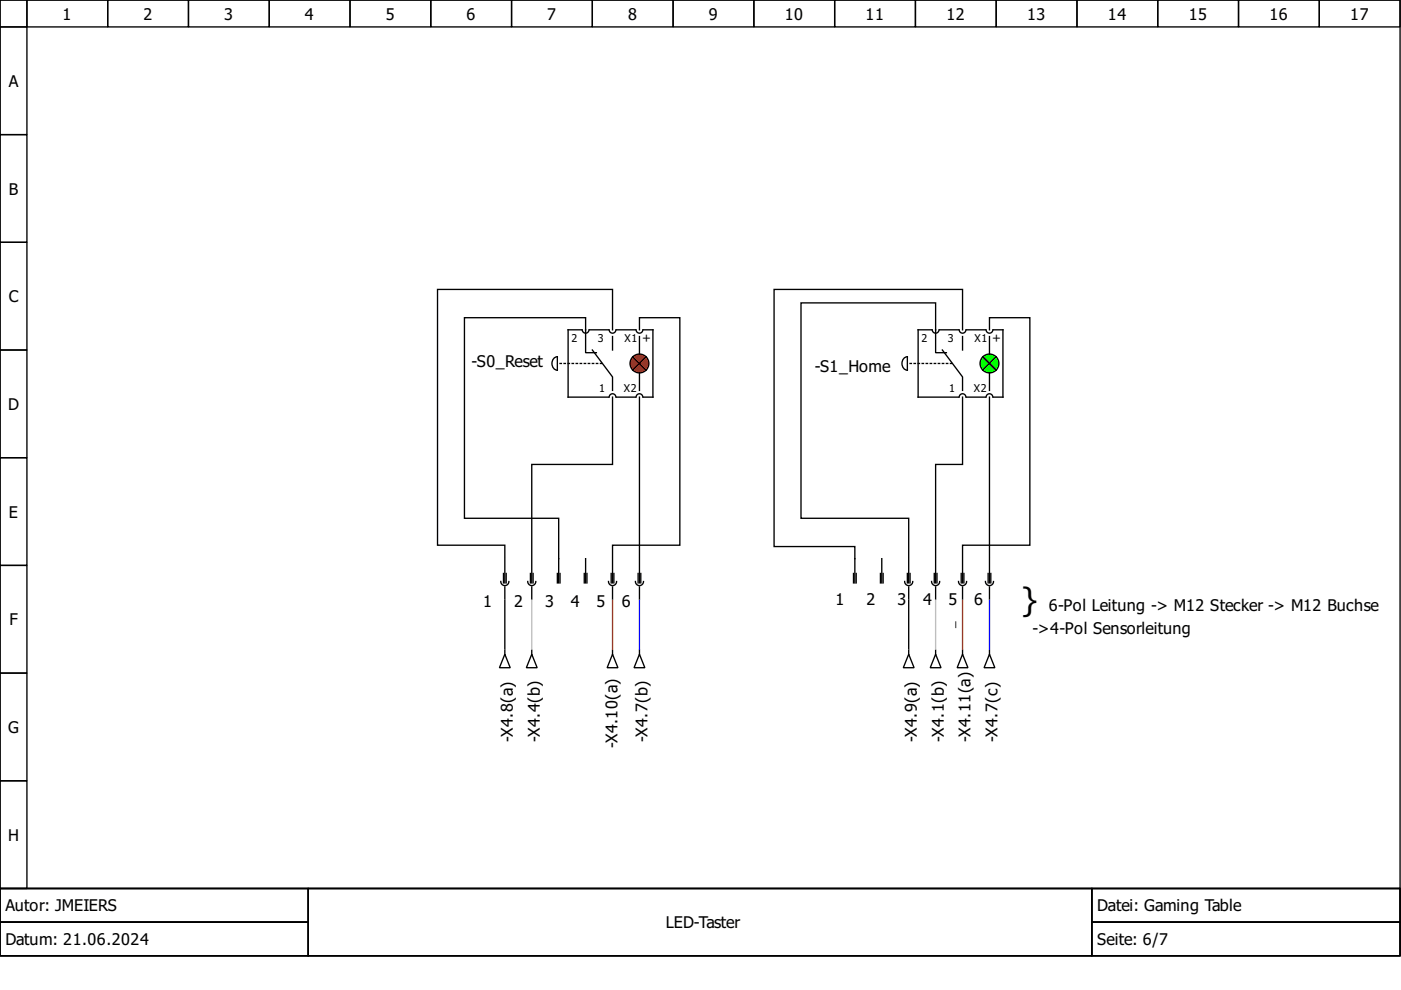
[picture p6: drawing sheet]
<svg xmlns="http://www.w3.org/2000/svg" width="297mm" height="210mm" viewBox="0 0 297 210" stroke-linecap="round" stroke-linejoin="round" font-family="sans-serif">
<g fill="none" stroke="#000" stroke-width=".29">
<path d="M0 0h296.8v188.4h-296.8zM0 0h5.7v5.7h-5.7zM5.7 0h17.1v5.7h-17.1zM22.8 0h17.2v5.7h-17.2zM40 0h17.1v5.7h-17.1zM57.1 0h17.1v5.7h-17.1zM74.2 0h17.1v5.7h-17.1zM91.3 0h17.2v5.7h-17.2zM108.5 0h17.1v5.7h-17.1zM125.6 0h17.1v5.7h-17.1zM142.7 0h17.1v5.7h-17.1zM159.8 0h17.2v5.7h-17.2z"/>
<path d="M177 0h17.1v5.7h-17.1zM194.1 0h17.1v5.7h-17.1zM211.2 0h17.1v5.7h-17.1zM228.3 0h17.2v5.7h-17.2zM245.5 0h17.1v5.7h-17.1zM262.6 0h17.1v5.7h-17.1zM279.7 0h17.1v5.7h-17.1zM0 5.7h5.7v22.8h-5.7zM0 28.5h5.7v22.9h-5.7zM0 51.4h5.7v22.8h-5.7zM0 74.2h5.7v22.8h-5.7zM0 97h5.7v22.9h-5.7z"/>
<path d="M0 119.9h5.7v22.8h-5.7zM107 118.5v5.1M112.7 118.5v5.1M118.5 118.5v5.1M124.2 118.5v5.1M129.9 118.5v5.1M135.6 118.5v5.1M181.2 118.5v5.1M187 118.5v5.1M192.7 118.5v5.1M198.4 118.5v5.1M204.1 118.5v5.1"/>
<path d="M209.8 118.5v5.1M106.2 123.3a.86 .86 0 0 0 .7 .9M106.7 121.6v2M107 124.4v2.6M107.3 121.6v2M107.9 123.3a.86 .86 0 0 1-.8 .9M111.9 123.3a.86 .86 0 0 0 .7 .9M112.5 121.6v2M112.7 124.4v2.6M113 121.6v2M113.6 123.3a.86 .86 0 0 1-.8 .9M118.2 121.6v2"/>
<path d="M118.7 121.6v2M123.9 121.6v2M124.4 121.6v2M129 123.3a.86 .86 0 0 0 .8 .9M129.6 121.6v2M129.9 124.4v2.6M130.2 121.6v2M130.7 123.3a.86 .86 0 0 1-.7 .9M134.7 123.3a.86 .86 0 0 0 .8 .9M135.3 121.6v2M135.6 124.4v2.6M135.9 121.6v2"/>
<path d="M136.4 123.3a.86 .86 0 0 1-.7 .9M181 121.6v2M181.5 121.6v2M186.7 121.6v2M187.2 121.6v2M191.8 123.3a.86 .86 0 0 0 .8 .9M192.4 121.6v2M192.7 124.4v2.6M192.9 121.6v2M193.5 123.3a.86 .86 0 0 1-.7 .9M197.5 123.3a.86 .86 0 0 0 .8 .9M198.1 121.6v2"/>
<path d="M198.4 124.4v2.6M198.7 121.6v2M199.2 123.3a.86 .86 0 0 1-.7 .9M203.2 123.3a.86 .86 0 0 0 .8 .9M203.8 121.6v2M204.1 124.4v2.6M204.4 121.6v2M204.9 123.3a.86 .86 0 0 1-.7 .9M208.9 123.3a.86 .86 0 0 0 .8 .9M209.5 121.6v2M209.8 124.4v2.6M210.1 121.6v2"/>
<path d="M210.6 123.3a.86 .86 0 0 1-.7 .9M0 142.7h5.7v22.8h-5.7zM0 165.5h5.7v22.9h-5.7zM0 188.4h296.8v14.3h-296.8zM0 188.4h65.4v7.1h-65.4zM0 195.5h65.4v7.2h-65.4zM65.4 188.4h166.1v14.3h-166.1zM231.5 188.4h65.3v7.1h-65.3zM231.5 195.5h65.3v7.2h-65.3z"/>
</g>
<circle cx="135.6" cy="77.1" r="2" fill="#f00" stroke="#000" stroke-width=".29"/>
<g fill="none" stroke="#000" stroke-width=".29">
<path d="M117.5 75.9l.7-.3v2.9a1.51 1.51 0 0 1-.7-2.6zM123.3 69.9h-2.9v14.3h8.6M123.4 69.9a.71 .71 0 0 0 .8 .7 .71 .71 0 0 0 .7-.7M124.2 69.9v4.9h2.2M125 69.9h4M125.6 74.2l4.3 5.7v2.9M129.2 69.9a.71 .71 0 0 0 .7 .7 .71 .71 0 0 0 .7-.7M129.9 71.4v2.8M130.7 69.9h4M134.1 75.6l2.9 2.9M134.9 69.9a.71 .71 0 0 0 .7 .7 .71 .71 0 0 0 .7-.7M135.6 71.4v3.7"/>
<path d="M135.6 79.1v3.7M136.4 69.9h2v14.3h-2M137 75.6l-2.9 2.9M129.2 84.2a.71 .71 0 0 1 .7-.7 .71 .71 0 0 1 .7 .7M130.7 84.2h4M134.9 84.2a.71 .71 0 0 1 .7-.7 .71 .71 0 0 1 .7 .7M107 138.7l1.2 2.9h-2.3zM107 137.9v.8M112.7 138.7l1.2 2.9h-2.3zM112.7 137.9v.8M129.9 138.7l1.1 2.9h-2.3zM129.9 137.9v.8"/>
<path d="M135.6 138.7l1.1 2.9h-2.3zM135.6 137.9v.8M192.7 138.7l1.1 2.9h-2.3zM192.7 137.9v.8M198.4 138.7l1.1 2.9h-2.3zM198.4 137.9v.8M204.1 138.7l1.1 2.9h-2.3zM204.1 137.9v.8"/>
</g>
<path d="M127.6 77.1h-9.4" fill="none" stroke="#000" stroke-width=".29" stroke-dasharray=".3 .6"/>
<circle cx="209.8" cy="77.1" r="2" fill="#0f0" stroke="#000" stroke-width=".29"/>
<g fill="none" stroke="#000" stroke-width=".29">
<path d="M124.2 69.9v-2.5h-25.7v42.5h20v8.6M129.9 69.9v-8.5h-37.1v54.2h14.2v2.6M135.6 69.9v-2.5h8.5v48.2h-14.2v2.6M191.7 75.9l.7-.3v2.9a1.51 1.51 0 0 1-.7-2.6zM197.5 69.9h-2.8v14.3h8.5M197.7 69.9a.71 .71 0 0 0 .7 .7 .71 .71 0 0 0 .7-.7M199.2 69.9h4M199.8 74.2l4.3 5.7v2.9M200.7 74.8h-2.3v-10.6h-28.6v45.7h22.9v8.3M203.4 69.9a.71 .71 0 0 0 .7 .7 .71 .71 0 0 0 .7-.7M204.1 69.9v-8.5h-40v54.5h17.1v2.6M204.1 71.4v2.8"/>
<path d="M204.9 69.9h4M208.4 75.6l2.8 2.9M209.1 69.9a.71 .71 0 0 0 .7 .7 .71 .71 0 0 0 .7-.7M209.8 69.9v-2.5h8.5v48.2h-14.2v2.6M209.8 71.4v3.7M209.8 79.1v3.7M210.6 69.9h2v14.3h-2M211.2 75.6l-2.8 2.9M129.9 84.2v14.3h-17.2v19.7M135.6 84.2v34M203.4 84.2a.71 .71 0 0 1 .7-.7 .71 .71 0 0 1 .7 .7M204.1 84.2v14.3h-5.7v19.7"/>
<path d="M204.9 84.2h4M209.1 84.2a.71 .71 0 0 1 .7-.7 .71 .71 0 0 1 .7 .7M209.8 84.2v34M107 127.3v10.3M192.7 127.3v10.3M209.8 138.7l1.1 2.9h-2.3zM209.8 137.9v.8"/>
</g>
<path d="M201.8 77.1h-9.4" fill="none" stroke="#000" stroke-width=".29" stroke-dasharray=".3 .6"/>
<path d="M112.7 127.3v10.3M198.4 127.3v10.3" fill="none" stroke="#bebebe" stroke-width=".29"/>
<path d="M135.6 127.3v10.3M209.8 127.3v10.3" fill="none" stroke="#00f" stroke-width=".29"/>
<path d="M129.9 127.3v10.3M204.1 127.3v10.3" fill="none" stroke="#a50" stroke-width=".29"/>
<text font-size="6.9" x="216.6" y="129.6">}</text>
<g font-size="3.4">
<text x="13.3" y="4.1">1</text>
<text x="30.4" y="4.1">2</text>
<text x="47.5" y="4.1">3</text>
<text x="64.6" y="4.1">4</text>
<text x="81.8" y="4.1">5</text>
<text x="98.9" y="4.1">6</text>
<text x="116" y="4.1">7</text>
<text x="133.2" y="4.1">8</text>
<text x="150.3" y="4.1">9</text>
<text x="166.4" y="4.1">10</text>
<text x="183.5" y="4.1">11</text>
<text x="200.7" y="4.1">12</text>
<text x="217.8" y="4.1">13</text>
<text x="234.9" y="4.1">14</text>
<text x="252" y="4.1">15</text>
<text x="269.2" y="4.1">16</text>
<text x="286.3" y="4.1">17</text>
<text x="1.9" y="18.4">A</text>
<text x="1.9" y="41.2">B</text>
<text x="1.9" y="64.1">C</text>
<text x="100" y="77.9">-S0_Reset</text>
<text x="172.8" y="78.9">-S1_Home</text>
<text x="1.7" y="86.9">D</text>
<text x="1.9" y="109.7">E</text>
<text x="102.5" y="128.7">1</text>
<text x="109" y="128.7">2</text>
<text x="115.6" y="128.7">3</text>
<text x="121" y="128.7">4</text>
<text x="126.4" y="128.7">5</text>
<text x="131.9" y="128.7">6</text>
<text x="177.2" y="128.2">1</text>
<text x="183.7" y="128.2">2</text>
<text x="190.3" y="128.2">3</text>
<text x="195.7" y="128.2">4</text>
<text x="201.1" y="128.2">5</text>
<text x="206.6" y="128.2">6</text>
<text x="222.3" y="129.6">6-Pol Leitung -&gt; M12 Stecker -&gt; M12 Buchse</text>
<text x="2" y="132.6">F</text>
<text x="218.9" y="134.4">-&gt;4-Pol Sensorleitung</text>
<text x="1.7" y="155.4">G</text>
<text x="108.7" y="157.3" transform="rotate(-90 108.7 157.3)">-X4.8(a)</text>
<text x="114.5" y="157.3" transform="rotate(-90 114.5 157.3)">-X4.4(b)</text>
<text x="130.9" y="158.6" transform="rotate(-90 130.9 158.6)">-X4.10(a)</text>
<text x="137.3" y="157.3" transform="rotate(-90 137.3 157.3)">-X4.7(b)</text>
<text x="194.4" y="157.3" transform="rotate(-90 194.4 157.3)">-X4.9(a)</text>
<text x="200.1" y="157.3" transform="rotate(-90 200.1 157.3)">-X4.1(b)</text>
<text x="205.8" y="157.3" transform="rotate(-90 205.8 157.3)">-X4.11(a)</text>
<text x="211.5" y="157.3" transform="rotate(-90 211.5 157.3)">-X4.7(c)</text>
<text x="1.7" y="178.2">H</text>
<text x="1.1" y="193.2">Autor: JMEIERS</text>
<text x="141.1" y="196.8">LED-Taster</text>
<text x="232.6" y="193.2">Datei: Gaming Table</text>
<text x="1.1" y="200.4">Datum: 21.06.2024</text>
<text x="232.6" y="200.4">Seite: 6/7</text>
</g>
<g font-size="2.6">
<text x="136.1" y="72.5">+</text>
<text x="210.4" y="72.5">+</text>
<text x="202.4" y="133.2" transform="rotate(-90 202.4 133.2)">_</text>
</g>
<g font-size="2.3">
<text x="121.2" y="72.5">2</text>
<text x="126.7" y="72.5">3</text>
<text x="132.4" y="72.5">X1</text>
<text x="195.4" y="72.5">2</text>
<text x="200.9" y="72.5">3</text>
<text x="206.6" y="72.5">X1</text>
<text x="127" y="83.1">1</text>
<text x="132.3" y="83.1">X2</text>
<text x="201.2" y="83.1">1</text>
<text x="206.5" y="83.1">X2</text>
</g>
</svg>
